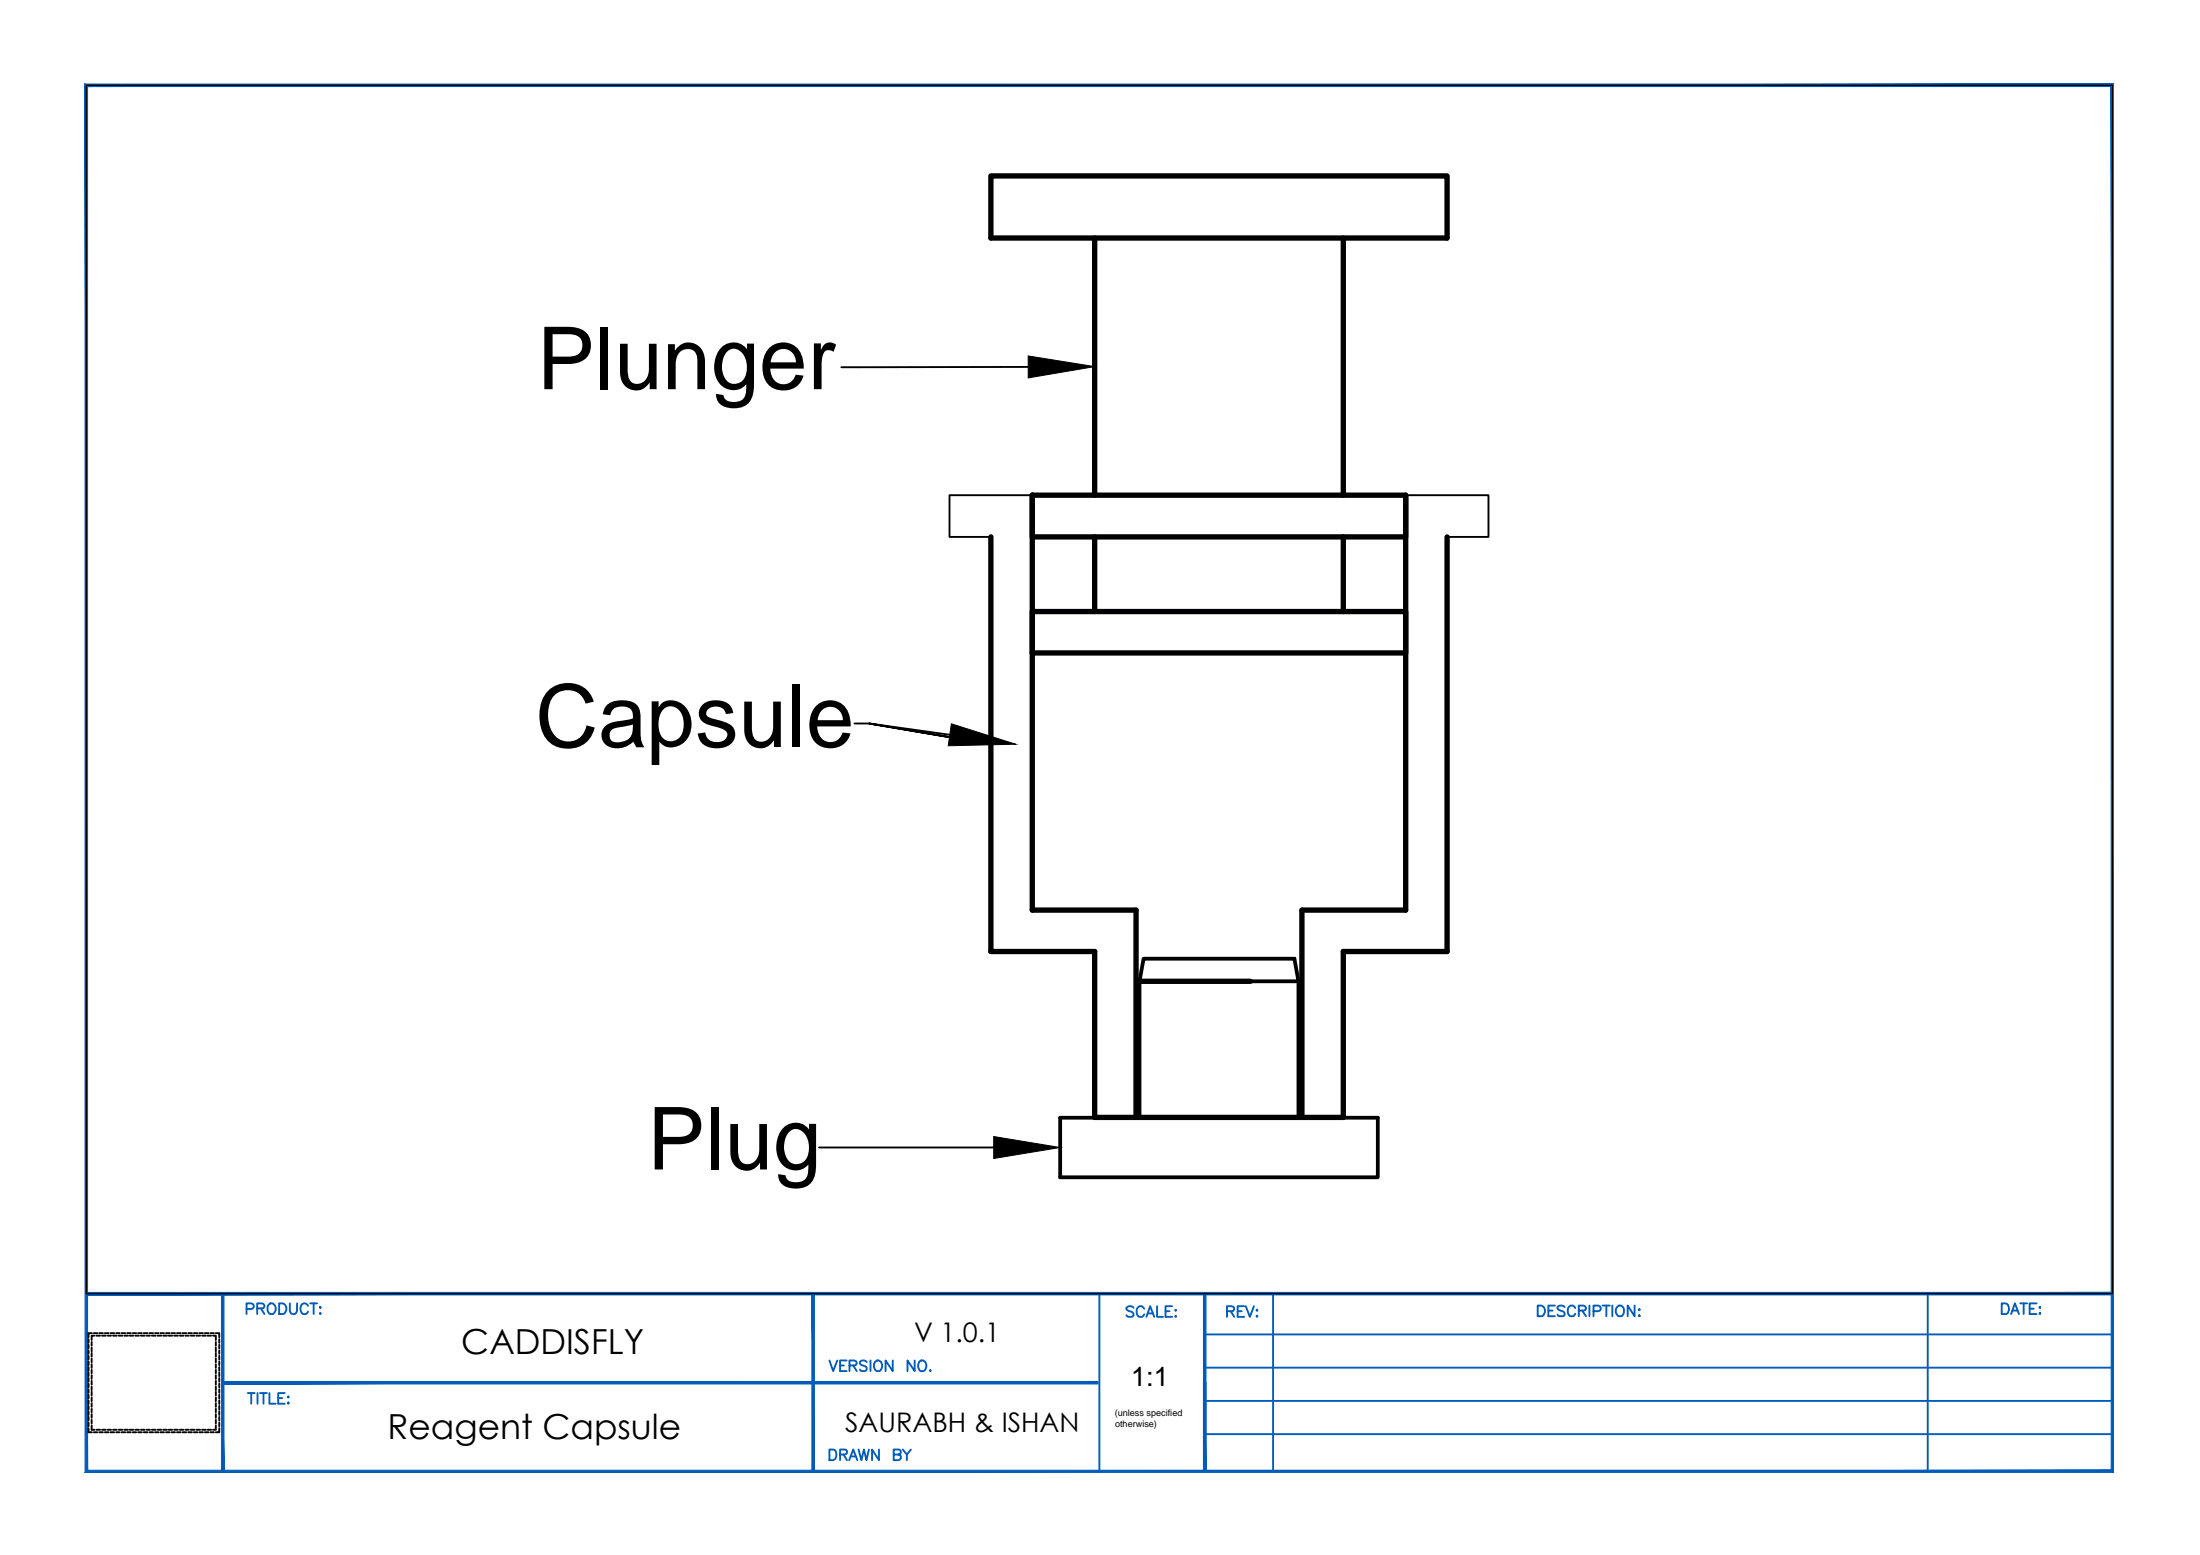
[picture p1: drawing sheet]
<svg xmlns="http://www.w3.org/2000/svg" width="297mm" height="210mm" viewBox="0 0 297 210" stroke-linecap="round" stroke-linejoin="round" font-family="sans-serif">
<!-- layer: outlines -->
<path d="M133.8 23.7h61.6v8.4h-61.6zM147.8 32.1v34.7M181.4 32.1v34.7M133.8 72.5v55.9h14v22.4h33.6v-22.4h14v-55.9M139.4 66.8h50.4v5.7h-50.4zM139.4 66.8v56.1h14v27.9M147.8 72.5v10.1M181.4 72.5v10.1M189.8 66.8v56.1h-14v27.9M139.4 82.6h50.4v5.5h-50.4zM153.9 132.5h14.9" fill="none" stroke="#000" stroke-width=".72"/>
<!-- layer: 0 -->
<path d="M138.8 49.5l-25.2 .1M139.4 66.8h-11.2v5.7h5.6M189.8 66.8h11.2v5.7h-5.6M115.4 97.7h2l10.8 1.5M133.8 100.5l-16.4-2.8 16.4 2.8M181.4 128.4h2.8M110.6 154.9h23.6" fill="none" stroke="#000" stroke-width=".25"/>
<!-- layer: outlines -->
<path d="M153.9 132.5v18.4M154.4 129.4h20.4l.5 3.1h-21.4zM175.3 132.5v18.4M143.1 150.9h42.9v8h-42.9z" fill="none" stroke="#000" stroke-width=".51"/>
<!-- layer: 0 -->
<path d="M138.8 48l9 1.5-9 1.5zM128.5 97.7l8.6 2.8-9.1 .2zM134.2 153.4l8.9 1.5-8.9 1.5z" fill="#000" stroke="#000" stroke-width=".14"/>
<!-- layer: YS-TITLEBLOCK-BORDERS -->
<path d="M148.4 174.6v24M171.9 174.6v24M260.3 174.6v24M30.1 186.6h118.1M162.7 184.6h122.5M162.7 189.1h122.5M162.7 193.6h122.5M162.7 180.1h122.5" fill="none" stroke="#005cb8" stroke-width=".25"/>
<g fill="#005cb8" stroke="#005cb8" stroke-width=".14">
<path d="M11.7 174.5v.3l273.5-.3zM11.7 174.8l273.5-.3v.3z"/>
<path d="M30.1 186.5v.3l118.1-.3zM30.1 186.8l118.1-.3v.3z"/>
<path d="M162.5 174.6v24h.3zM162.5 174.6h.3v24z"/>
<path d="M285.4 11.3l-.4 .4 .4 187.1zM285 11.7l.4 187.1-.4-.3zM11.5 198.8h273.9l-.4-.3zM11.8 198.5h273.2l-273.5 .3zM11.5 11.3v187.5l.3-.3zM11.5 11.3l.3 .4v186.8zM11.5 11.3l.3 .4 273.6-.4zM11.8 11.7l273.6-.4-.4 .4z"/>
<path d="M162.5 186.6l.3 12v-12zM162.5 186.6l.3 12h-.3z"/>
<path d="M109.6 174.6v24h.4zM109.6 174.6h.4v24z"/>
<path d="M29.9 174.6v24h.3zM29.9 174.6h.3v24z"/>
</g>
<!-- layer: YS-TITLEBLOCK-TEXT-NONEDITABLE -->
<g fill="none" stroke="#005cb8" stroke-width=".25">
<path d="M33.3 176.7l.8-.1a.38 .38 0 0 0 .2-.4 .38 .38 0 0 0-.4-.3h-.6v1.5M34.7 176.6h.7a.36 .36 0 0 0 .3-.4l-.1-.2-.2-.1h-.7v1.5M35.2 176.6l.5 .8M36.4 176a.66 .66 0 0 1 .7 .2 .66 .66 0 0 1 0 .8 .52 .52 0 0 1-.6 .4 .52 .52 0 0 1-.4-.6 .73 .73 0 0 1 .3-.8zM37.7 175.9h.5a.75 .75 0 0 1 .5 .8 .75 .75 0 0 1-.5 .7h-.5zM39.1 175.9v1.1a.49 .49 0 0 0 .5 .4 .49 .49 0 0 0 .5-.4v-1.1M41.6 176.3a.52 .52 0 0 0-.6-.4 .52 .52 0 0 0-.4 .6v.3a.52 .52 0 0 0 .4 .6 .52 .52 0 0 0 .6-.4M41.9 175.9h.9M42.3 175.9v1.5M43.2 176.4l.1 .1-.1 .1zM43.2 177.2l.1 .1-.1 .1zM153 176.5a.55 .55 0 0 0-.5-.2 .55 .55 0 0 0-.4 .4 .83 .83 0 0 0 .7 .4l.2 .1v.3a.63 .63 0 0 1-.9 0"/>
<path d="M154.5 176.7a.52 .52 0 0 0-.8-.3 .86 .86 0 0 0 .2 1.4l.4-.1 .2-.3M154.8 177.8l.5-1.5 .5 1.5M155 177.3h.7M156.2 176.3v1.5h.8M157.4 177h.5M158.3 176.3h-.9v1.5h.9M158.7 176.9h.1l-.1 .1zM158.7 177.6l.1 .1-.1 .1zM165.7 177h.6a.37 .37 0 0 0 .3-.4l-.3-.3h-.6v1.5M166.2 177l.4 .8M167.1 177h.6M168 176.3h-.9v1.5h.9"/>
<path d="M168.2 176.3l.6 1.5 .5-1.5M169.6 176.9l.1-.1 .1 .1-.1 .1zM169.6 177.7h.2l-.1 .1zM207.6 176.2h.5a.75 .75 0 0 1 .5 .8 .75 .75 0 0 1-.5 .7h-.5zM209.1 176.9h.5M209.9 176.2h-.8v1.5h.8M211.3 176.4a.55 .55 0 0 0-.6-.2 .55 .55 0 0 0-.4 .4l.1 .2 .6 .2a.37 .37 0 0 1 .2 .3 .37 .37 0 0 1-.1 .3 .72 .72 0 0 1-.8-.1M212.7 176.6a.52 .52 0 0 0-.8-.3 .86 .86 0 0 0 .2 1.4l.4-.1 .2-.3M213.2 176.9h.6a.36 .36 0 0 0 .3-.4l-.1-.2-.2-.1h-.6v1.5M213.6 176.9l.5 .8M214.6 176.2v1.5M215.2 177h.6l.2-.1a.38 .38 0 0 0-.2-.7h-.6v1.5"/>
<path d="M216.4 176.2h1M216.9 176.2v1.5M217.7 176.2v1.5M218.3 176.4l.3-.2a.73 .73 0 0 1 .7 .5 .73 .73 0 0 1-.2 .8l-.1 .1a.7 .7 0 0 1-.8-.3 .7 .7 0 0 1 .1-.9zM220.7 176.2v1.5l-.9-1.5v1.5M221.2 176.8h.2l-.1 .1zM221.2 177.6l.1-.1 .1 .1zM270.3 175.9h.5a.84 .84 0 0 1 .2 1.4l-.7 .1zM271.5 177.4l.5-1.5 .6 1.5M271.7 176.9h.7M272.8 175.9h.9M273.2 175.9v1.5"/>
<path d="M274 176.7h.6M275 175.9h-1v1.5h1M275.4 176.5h.1l-.1 .1zM275.4 177.3v-.1l.1 .1zM33.5 188h.9M33.9 188v1.5M34.8 188v1.5M35.1 188h.9M35.6 188v1.5M36.4 188v1.5h.8M37.6 188.7h.5M38.5 188h-.9v1.5h.9"/>
<path d="M38.9 188.5l.1 .1h-.1zM38.9 189.3l.1 .1-.1 .1zM112 183.6l.5 1.5 .5-1.5M112 195.7h.5a.76 .76 0 0 1 .3 1.2l-.3 .2h-.5zM113.4 196.3h.6l.3-.1v-.4l-.3-.1h-.6v1.4M113.4 184.3h.5M113.9 196.3l.5 .8M114.3 183.6h-.9v1.5h.9M114.7 197.1l.5-1.4 .6 1.4M114.7 184.3h.6a.36 .36 0 0 0 .4-.4l-.2-.2-.2-.1h-.6v1.5M114.9 196.6h.6M115.2 184.3l.5 .8"/>
<path d="M115.9 195.7l.4 1.4 .3-1.4 .4 1.4 .3-1.4M117 183.9a.52 .52 0 0 0-.5-.3 .52 .52 0 0 0-.4 .4l.2 .3 .7 .2v.4a.59 .59 0 0 1-.9 0M117.5 183.6v1.5M118.1 183.9a.6 .6 0 0 1 .8-.1 .6 .6 0 0 1 .2 .7 .55 .55 0 0 1-.6 .6 .55 .55 0 0 1-.5-.6zM118.7 195.7v1.4l-1-1.4v1.4M120.5 183.6v1.5l-.9-1.5v1.5M120.7 196.3h.6l.3-.1a.35 .35 0 0 0-.1-.5h-.8v1.4h.6a.41 .41 0 0 0 .3-.3 .41 .41 0 0 0-.1-.4l-.2-.1M121.9 195.7l.5 .6v.8M123 195.7l-.6 .6M123.5 183.6v1.5l-1-1.5v1.5M124.1 183.9a.6 .6 0 0 1 .8-.1 .6 .6 0 0 1 .2 .7 .55 .55 0 0 1-.6 .6 .55 .55 0 0 1-.5-.6zM125.6 185v.1l-.1-.1z"/>
</g>
<!-- layer: hidden lines -->
<g fill="none" stroke="#000" stroke-width=".25">
<path d="M12.4 180h-.4v.5M12.7 180h.4M13.4 180h.5M14.2 180h.5M14.9 180h.5M15.7 180h.4M16.4 180h.5M17.2 180h.5M17.9 180h.5M18.6 180h.5M19.4 180h.5M20.2 180h.5"/>
<path d="M20.9 180h.5M21.6 180h.6M22.4 180h.5M23.2 180h.4M23.9 180h.5M24.7 180h.5M25.4 180h.5M26.2 180h.4M26.9 180h.5M27.7 180h.5M28.4 180h.5M29.1 180h.5v.5"/>
<path d="M12 180.8v.5M12 181.5v.5M12 182.3v.5M12 183v.5M12 183.8v.5M12 184.5v.5M12 185.3v.5M12 186v.5M12 186.8v.5M12 187.5v.5M12 188.3v.5M12 189v.5"/>
<path d="M12 189.8v.5M12 190.5v.5M12 191.3v.5M12 192v.5M12 192.8v.5h.4M12.4 181.1v.6M12.4 181.9v.5M12.4 182.6v.5M12.4 183.4v.5M12.4 184.2v.5M12.4 184.9v.5M12.4 185.6v.5"/>
<path d="M12.4 186.4v.5M12.4 187.2v.5M12.4 187.9v.5M12.4 188.6v.5M12.4 189.4v.5M12.4 190.2v.4M12.4 190.9v.5M12.4 191.6v.6M12.4 192.4v.6h.4M12.7 193.3h.4M12.8 180.3h-.4v.6M13 180.3h.5"/>
<path d="M13 193h.5M13.4 193.3h.5M13.8 180.3h.5M13.8 193h.5M14.2 193.3h.5M14.5 180.3h.5M14.5 193h.5M14.9 193.3h.5M15.3 180.3h.5M15.3 193h.5M15.7 193.3h.4M16 180.3h.5"/>
<path d="M16 193h.5M16.4 193.3h.5M16.8 180.3h.5M16.8 193h.5M17.2 193.3h.5M17.5 180.3h.5M17.5 193h.5M17.9 193.3h.5M18.3 180.3h.5M18.3 193h.5M18.6 193.3h.5M19 180.3h.5"/>
<path d="M19 193h.5M19.4 193.3h.5M19.8 180.3h.4M19.8 193h.4M20.2 193.3h.5M20.5 180.3h.5M20.5 193h.5M20.9 193.3h.5M21.3 180.3h.5M21.3 193h.5M21.6 193.3h.6M22 180.3h.5"/>
<path d="M22 193h.5M22.4 193.3h.5M22.7 180.3h.6M22.7 193h.6M23.2 193.3h.4M23.5 180.3h.5M23.5 193h.5M23.9 193.3h.5M24.3 180.3h.5M24.3 193h.5M24.7 193.3h.5M25 180.3h.5"/>
<path d="M25 193h.5M25.4 193.3h.5M25.8 180.3h.5M25.8 193h.5M26.2 193.3h.4M26.5 180.3h.5M26.5 193h.5M26.9 193.3h.5M27.3 180.3h.5M27.3 193h.5M27.7 193.3h.5M28 180.3h.5"/>
<path d="M28 193h.5M28.4 193.3h.5M28.8 180.3h.3v.6M29.1 192.4v.6h-.3M29.1 181.1v.6M29.1 181.9v.5M29.1 182.6v.5M29.1 183.4v.5M29.1 184.2v.5M29.1 184.9v.5M29.1 185.6v.5M29.1 186.4v.5"/>
<path d="M29.1 187.2v.5M29.1 187.9v.5M29.1 188.6v.5M29.1 189.4v.5M29.1 190.2v.4M29.1 190.9v.5M29.1 191.6v.6M29.6 192.8v.5h-.5M29.6 180.8v.5M29.6 181.5v.5M29.6 182.3v.5M29.6 183v.5"/>
<path d="M29.6 183.8v.5M29.6 184.5v.5M29.6 185.3v.5M29.6 186v.5M29.6 186.8v.5M29.6 187.5v.5M29.6 188.3v.5M29.6 189v.5M29.6 189.8v.5M29.6 190.5v.5M29.6 191.3v.5M29.6 192v.5"/>
</g>
<!-- layer: 0 -->
<path d="M11.7 11.5h273.5v163.1h-273.5z" fill="none" stroke="#000" stroke-width=".14"/>
<g font-size="11.7">
<text x="72.5" y="52.5">Plunger</text>
<text x="72.3" y="100.8">Capsule</text>
<text x="87.4" y="157.9">Plug</text>
</g>
<g font-size="4.7">
<text x="62.3" y="182.8">CADDISFLY</text>
<text x="52.3" y="194.3">Reagent Capsule</text>
</g>
<text font-size="3.7" x="152.7" y="187.2">1:1</text>
<g font-size="3.6">
<text x="123.4" y="181.2">V 1.0.1</text>
<text x="114.1" y="193.3">SAURABH &amp; ISHAN</text>
</g>
<g font-size="1.2">
<text x="150.5" y="191.1">(unless specified</text>
<text x="150.6" y="192.7">otherwise)</text>
</g>
</svg>
